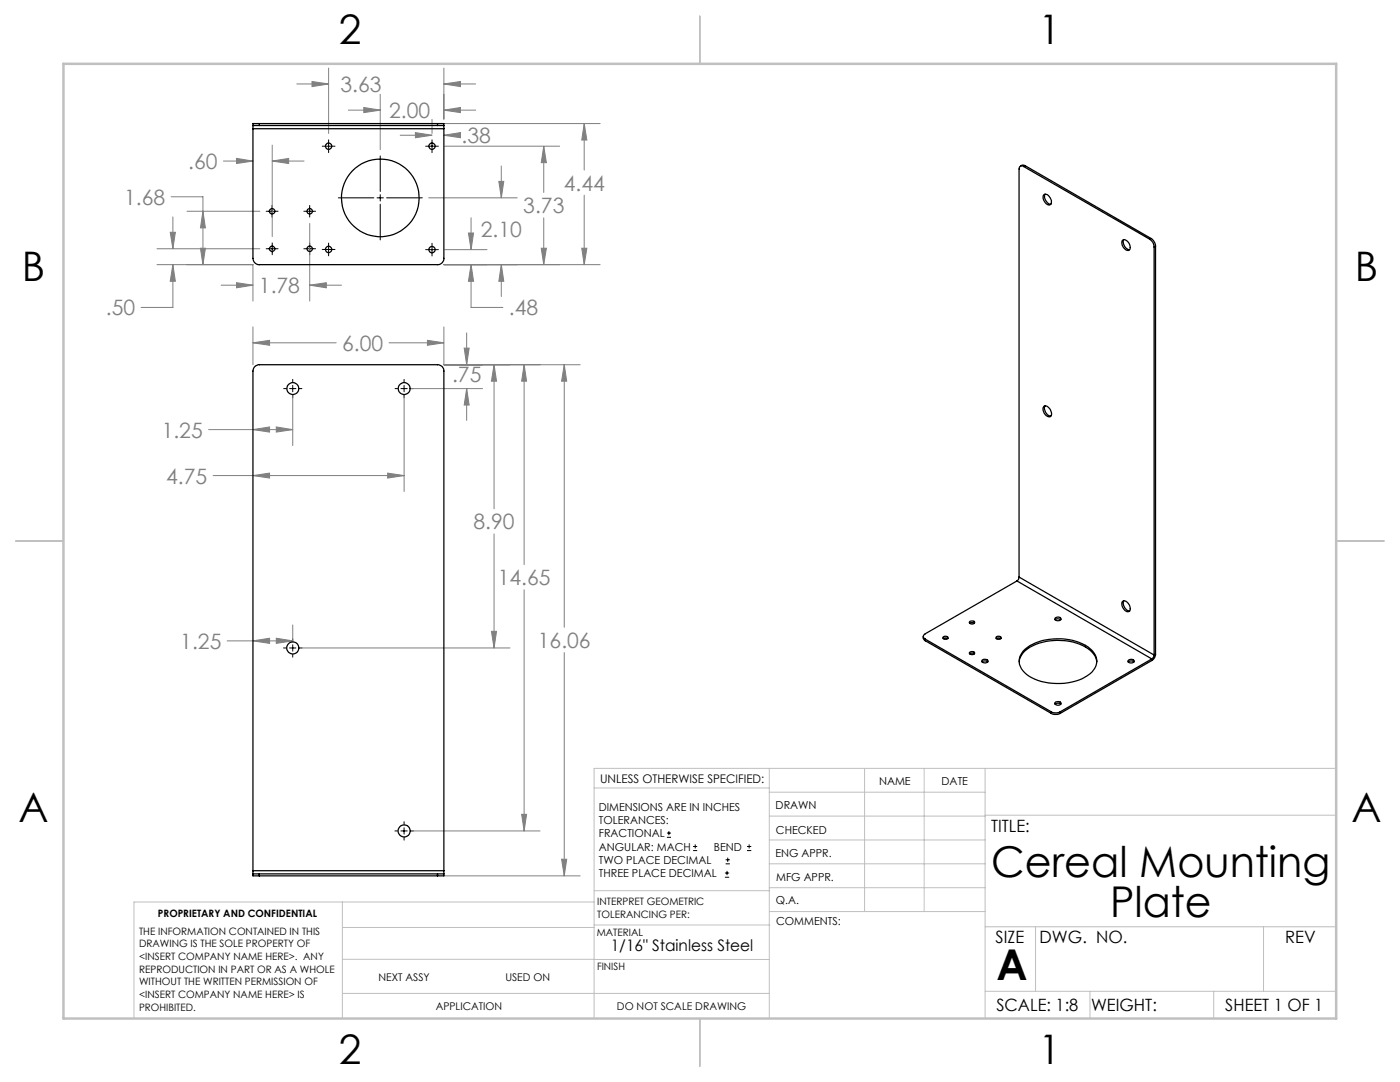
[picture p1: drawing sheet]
<svg xmlns="http://www.w3.org/2000/svg" width="279mm" height="216mm" viewBox="0 0 279 216" stroke-linecap="round" stroke-linejoin="round" font-family="sans-serif">
<g fill="none" stroke="#000" stroke-width=".2">
<path d="M64.3 29.2h2.6M65.6 27.9v2.5M67.5 39.5h7.1M75.2 39.5h1.3M75.9 31.1v7.1M75.9 38.8v1.3M77.2 39.5h7.1M84.9 29.2h2.6M86.2 27.9v2.5M53.1 49.6h2.4M53.1 42.2h2.4M54.3 41v2.3"/>
<path d="M54.3 48.5v2.3M60.6 49.6h2.4M60.6 42.2h2.4M61.8 41v2.3M61.8 48.5v2.3M64.3 49.8h2.6M65.6 48.5v2.5M75.9 40.7v7.2M84.9 49.8h2.6M86.2 48.5v2.6M56.6 77.5h.6M57.8 77.5h1.3"/>
<path d="M58.4 75.7v.6M58.4 76.9v1.3M58.4 78.8v.6M59.7 77.5h.6M78.8 77.5h.6M80 77.5h1.3M80.6 75.7v.6M80.6 76.9v1.3M80.6 78.8v.6M81.9 77.5h.6M56.6 129.3h.6M57.8 129.3h1.3"/>
<path d="M58.4 127.5v.5M58.4 128.7v1.2M58.4 130.6v.5M59.7 129.3h.6M78.8 165.8h.6M80 165.8h1.3M80.6 164v.5M80.6 165.2v1.2M80.6 167.1v.5M81.9 165.8h.6M133.1 167.1h.8M133.1 166.2h.8"/>
<path d="M133.5 165.8v.9M138.3 169.7h.8M138.3 168.9h.8M138.7 168.5v.8M144.7 175h.8M144.7 174.2h.8M144.8 172.4h.9M144.8 171.6h.9M145.1 173.8v.8M145.2 171.1v.9M149.1 169.7h.8M149.1 168.9h.8"/>
<path d="M149.5 168.5v.8"/>
</g>
<g fill="none" stroke="#808080" stroke-width=".2">
<path d="M59.2 16.8h6.4M62.3 16.3l3.3 .5-3.3 .5zM65.6 13.6v13M75.9 18.8v11M88.6 13.6v10.2M88.6 16.8h6.3M88.6 16.8l3.3-.5v1zM34.1 39.3h6.4v13.5M44.6 32.1h5.9M47.2 31.6l3.3 .5-3.3 .5zM54.3 29v18.2M54.3 32.1h6.4"/>
<path d="M54.3 32.1l3.3-.5v1zM69.5 22h6.4M72.6 21.4l3.3 .6-3.3 .5zM79.9 27h6.3M82.9 26.5l3.3 .5-3.3 .5zM85.5 39.5h17.7M86.2 23.8v2.8M88.6 24.7h31.2M88.6 27h2.3M88.6 22h6.3M88.6 27l3.3-.5v1zM88.6 22l3.3-.6v1.1z"/>
<path d="M88.8 29.2h22.9M99.6 36.2h.9l-.5 3.3zM100 33.1v6.4M108.5 29.2v9.2M108.5 29.2l.5 3.3h-1zM116.6 24.7v9.2M116.6 38.9v13.9M116.6 24.7l.5 3.2h-1zM31.3 52.8h19.2v7.3M31.3 49.6h20.6M34 46.4h1l-.5 3.2zM34.5 52.8v8.5h-6.3"/>
<path d="M34.5 43.3v6.3M34.5 52.8l.5 3.3h-1zM37.3 42.2h14.6M40 49.5h1l-.5 3.3zM40.5 42.2l.5 3.3h-1zM44.1 56.9h6.4M47.2 56.4l3.3 .5-3.3 .5zM61.8 44.6v15.5M61.8 56.9h6.4M61.8 56.9l3.3-.5v1zM88.6 52.8h31.2M88.8 49.8h8.4"/>
<path d="M93.5 46.5h1l-.5 3.3zM94 52.8v8.5h6.4M94 43.5v6.3M94 52.8l.5 3.3h-1zM100 52.8v6.4M100 52.8l.5 3.3h-.9zM108 49.5h1l-.5 3.3zM108.5 43.5v9.3M116.1 49.5h1l-.5 3.3zM50.5 68.4l3.3-.5v1zM50.5 65.2v7.6M50.5 68.4h16.6"/>
<path d="M58.4 78.8v10.1M77.6 68.4h11M80.6 78.8v19.3M81.9 77.5h14.4M85.3 67.9l3.3 .5-3.3 .5zM88.6 65.2v7.6h27.2M92.6 69.5h1l-.5 3.3zM93.1 66.4v6.4M93.1 77.5v6.4M93.1 77.5l.5 3.3h-1zM98.6 72.8v28.7M98.6 72.8l.5 3.3h-1z"/>
<path d="M104.6 72.8v39.8M104.6 72.8l.5 3.3h-1zM112.6 72.8v52.4M112.6 72.8l.5 3.3h-1zM41.6 85.7h16.8M42.5 94.9h38.1M50.5 85.7l3.3-.5v1zM50.5 94.9l3.3-.5v1zM55.1 85.2l3.3 .5-3.3 .5zM77.4 94.4l3.2 .5-3.2 .5zM98.6 106.5v22.8M104.6 117.7v48.1"/>
<path d="M45.3 127.9h13.1M50.5 127.9l3.3-.5v1zM55.1 127.4l3.3 .5-3.3 .5zM58.4 124.7v3.3M59.7 129.3h42.1M98.1 126h1l-.5 3.3zM112.6 130.2v44.6M81.9 165.8h25.9M88.6 174.8h27.2M104.1 162.5h1l-.5 3.3zM112.1 171.4h1l-.5 3.4z"/>
</g>
<g fill="none" stroke="#c0c0c0" stroke-width=".2">
<path d="M118.6 157.2h34.9M153.5 153.3v49.9M153.5 158.1h43.1M172.5 153.3v28.6M184.4 153.3v28.6M196.6 153.3v49.9M266.7 153.3h-148.1v49.9M68.3 180v23.2M118.6 177.7h35M118.6 180h-91.9v23.2M153.5 167.6h43.1M153.5 162.8h43.1"/>
<path d="M153.5 172.4h43.1M153.5 177.1h43.1M196.6 162.7h70.1M68.3 198.2h85.2M68.3 191.4l85.2 .1M68.3 185.1h50.3M118.6 184.6h35M153.6 181.9h43M196.6 197.8h70.1M196.6 184.9h70.1M206.7 184.9v12.9M217.5 197.8v5.4"/>
<path d="M242.2 197.8v5.4M252.2 184.9v12.9"/>
</g>
<path d="M139.7 3.2v9.5M3.1 107.9h9.6M266.7 107.9h9.5M139.7 203.2v9.6" fill="none" stroke="#c0c0c0" stroke-width=".25"/>
<path d="M12.7 12.7h254v190.5h-254z" fill="none" stroke="#c0c0c0" stroke-width=".5"/>
<path d="M112.6 72.8l.5 3.3h-1zM112.1 171.4h1l-.5 3.4zM85.3 67.9l3.3 .5-3.3 .5zM50.5 68.4l3.3-.5v1zM50.5 85.7l3.3-.5v1zM55.1 85.2l3.3 .5-3.3 .5zM50.5 94.9l3.3-.5v1zM77.4 94.4l3.2 .5-3.2 .5zM50.5 127.9l3.3-.5v1zM55.1 127.4l3.3 .5-3.3 .5zM93.1 77.5l.5 3.3h-1zM92.6 69.5h1l-.5 3.3zM98.6 72.8l.5 3.3h-1zM98.1 126h1l-.5 3.3zM104.1 162.5h1l-.5 3.3zM104.6 72.8l.5 3.3h-1zM116.6 24.7l.5 3.2h-1zM116.1 49.5h1l-.5 3.3zM94 52.8l.5 3.3h-1zM93.5 46.5h1l-.5 3.3zM100 52.8l.5 3.3h-.9zM99.6 36.2h.9l-.5 3.3zM108 49.5h1l-.5 3.3zM108.5 29.2l.5 3.3h-1zM40 49.5h1l-.5 3.3zM40.5 42.2l.5 3.3h-1zM47.2 31.6l3.3 .5-3.3 .5zM54.3 32.1l3.3-.5v1zM47.2 56.4l3.3 .5-3.3 .5zM61.8 56.9l3.3-.5v1zM34.5 52.8l.5 3.3h-1zM34 46.4h1l-.5 3.2zM88.6 27l3.3-.5v1zM82.9 26.5l3.3 .5-3.3 .5zM88.6 22l3.3-.6v1.1zM72.6 21.4l3.3 .6-3.3 .5zM88.6 16.8l3.3-.5v1zM62.3 16.3l3.3 .5-3.3 .5z" fill="#808080"/>
<g fill="none" stroke="#000" stroke-width=".25">
<path d="M50.5 25h1.3M50.5 25v.7M50.5 25.7v25.8a1.26 1.26 0 0 0 1.3 1.3h35.5a1.21 1.21 0 0 0 1.3-1.3v-25.8M50.5 25.7h38.1M51.8 24.7h-1.3v.3M51.8 24.7v.3M51.8 25h35.5M51.8 24.7h35.5M87.3 24.7h1.3v.3M87.3 25h1.3M87.3 24.7v.3M88.6 25v.7"/>
<path d="M204.3 33.2a.56 .56 0 0 0-.6 0 .56 .56 0 0 0-.3 .5v81.4M204.3 33.2l25.1 14.5M204.6 33.1l-.5-.2-.4 .3M204.6 33.1l-.3 .1M204.6 33.1l25.1 14.5M208.3 38.9l.1-.1a1.34 1.34 0 0 1 1.4 1.5 .56 .56 0 0 1-.4 .6 .56 .56 0 0 1-.6-.3l-.6-1zM208.6 38.7a1.57 1.57 0 0 0 1.1 2M224 48a1.13 1.13 0 0 1 1.5 1.1 .59 .59 0 0 1-.2 .8 .59 .59 0 0 1-.8-.2l-.5-.7-.1-.6zM224.3 47.8a1.49 1.49 0 0 0 1.1 2M229.4 47.7a1.91 1.91 0 0 1 .9 1.6M229.7 47.6a1.91 1.91 0 0 1 .9 1.5M229.7 47.6l-.3 .1"/>
<path d="M230.3 49.3v81.4M230.6 49.1l-.3 .2M230.6 49.1v81.4M208.4 81a1.41 1.41 0 0 1 1.2 2.1 1.41 1.41 0 0 1-1.2-2.1zM208.6 81a1.51 1.51 0 0 0 1.1 2M203 115.9l-18.4 10.6a.55 .55 0 0 0-.3 .5 .55 .55 0 0 0 .3 .5M203 115.9l26.9 15.6M203.4 115.1l-.1 .5-.3 .3M203.4 115.1l26.9 15.6M224.3 119.9a1.61 1.61 0 0 0 1.2 2M184.3 127v.5l.3 .3M184.6 127.5l25.2 14.5"/>
<path d="M184.6 127.5v.3M184.6 127.8l25.2 14.5M188.2 127.1a.55 .55 0 0 1 .6-.2 .55 .55 0 0 1 .4 .5 .54 .54 0 0 1-.6 .2 .54 .54 0 0 1-.4-.5zM188.2 127.4l.5-.1 .5 .1M193.5 130.5l.5-.2 .5 .2M193.5 124.4l.5-.2 .5 .2M193.6 124l.4-.1 .5 .2a.5 .5 0 0 1-.5 .4 .5 .5 0 0 1-.5-.4zM193.6 130.1l.4-.1 .5 .2a.5 .5 0 0 1-.5 .4 .5 .5 0 0 1-.5-.4zM196 131.7a.68 .68 0 0 1 1.2 .3 .77 .77 0 0 1-1.3-.1zM196 132.1l.6-.2 .5 .2M198.8 127.1a.54 .54 0 0 1 .6-.2 .54 .54 0 0 1 .4 .5 .54 .54 0 0 1-.6 .2 .54 .54 0 0 1-.4-.5zM198.8 127.4l.5-.1 .4 .1"/>
<path d="M203.4 132.1a4 4 0 0 1 2.7-3.2 12 12 0 0 1 11 .5l.9 .8a2.8 2.8 0 0 1 .9 1.9M204.2 129.9a10.4 10.4 0 0 1 9.1-2.3 7.2 7.2 0 0 1 5.3 3.1 3.2 3.2 0 0 1-1.6 4.1 11.8 11.8 0 0 1-12.1-.2 3 3 0 0 1-.7-4.7zM210.6 123.3a.66 .66 0 0 1 .6-.2 .66 .66 0 0 1 .5 .5 .73 .73 0 0 1-1.2-.2zM210.6 123.6l.3-.1 .8 .1M224 120.1l.1-.2a1.38 1.38 0 0 1 1.2 2.1 1.47 1.47 0 0 1-1.3-1.9zM225.1 132.1l.6-.2 .6 .2M225.2 131.8a.66 .66 0 0 1 .6-.3 .66 .66 0 0 1 .5 .5 .73 .73 0 0 1-1.2-.1zM229.9 131.5l-18.3 10.5M229.9 131.5v.3M229.9 131.8l-18.3 10.5M230.3 130.7v.3l-.4 .5M230.6 130.5a1.51 1.51 0 0 1-.7 1.3"/>
<path d="M230.6 130.5l-.3 .2M209.8 142a2.02 2.02 0 0 0 1.8 0M209.8 142.3a2.02 2.02 0 0 0 1.8 0M209.8 142v.3M210.6 140.2a.68 .68 0 0 1 1.1 .3 .73 .73 0 0 1-1.2-.2zM210.6 140.5l.6-.2 .5 .2M211.6 142v.3M50.5 174.4h1.3M50.5 174.4v.4h1.3M50.5 173.7v.7M50.5 173.7v-99.7a1.26 1.26 0 0 1 1.3-1.2h35.5a1.21 1.21 0 0 1 1.3 1.2v99.7M50.5 173.7h38.1"/>
<path d="M51.8 174.4v.4M51.8 174.4h35.5M51.8 174.8h35.5M87.3 174.4h1.3M87.3 174.4v.4M88.6 174.4v.4h-1.3M88.6 173.7v.7"/>
<circle cx="65.6" cy="29.2" r=".63"/>
<circle cx="75.9" cy="39.5" r="7.7"/>
<circle cx="86.2" cy="29.2" r=".63"/>
<circle cx="54.3" cy="42.2" r=".54"/>
<circle cx="54.3" cy="49.6" r=".54"/>
<circle cx="61.8" cy="42.2" r=".54"/>
<circle cx="61.8" cy="49.6" r=".54"/>
<circle cx="65.6" cy="49.8" r=".63"/>
<circle cx="86.2" cy="49.8" r=".63"/>
<circle cx="58.4" cy="77.5" r="1.18"/>
<circle cx="80.7" cy="77.5" r="1.18"/>
<circle cx="58.4" cy="129.3" r="1.21"/>
<circle cx="80.7" cy="165.8" r="1.21"/>
</g>
<g font-size="8.5">
<text x="197.8" y="174.9">Cereal Mounting</text>
<text x="221.5" y="183.1">Plate</text>
<text x="198.9" y="195.5">A</text>
</g>
<g font-size="8.1">
<text x="67.6" y="8.9">2</text>
<text x="207.3" y="8.9">1</text>
<text x="4.4" y="56.2">B</text>
<text x="270.4" y="56.2">B</text>
<text x="3.7" y="164.1">A</text>
<text x="269.7" y="164.1">A</text>
<text x="67.6" y="212.4">2</text>
<text x="207.3" y="212.4">1</text>
</g>
<g font-size="4.2" fill="#808080">
<text x="67.9" y="18.3">3.63</text>
<text x="77.7" y="23.5">2.00</text>
<text x="92.1" y="28.6">.38</text>
<text x="37.6" y="33.7">.60</text>
<text x="24.8" y="40.8">1.68</text>
<text x="112.5" y="38">4.44</text>
<text x="96" y="47.3">2.10</text>
<text x="104.4" y="42.5">3.73</text>
<text x="51.7" y="58.5">1.78</text>
<text x="21.1" y="62.9">.50</text>
<text x="101.5" y="62.9">.48</text>
<text x="68.3" y="70">6.00</text>
<text x="90.2" y="76.3">.75</text>
<text x="32.3" y="87.3">1.25</text>
<text x="33.2" y="96.5">4.75</text>
<text x="94.5" y="105.6">8.90</text>
<text x="99.3" y="116.7">14.65</text>
<text x="36" y="129.4">1.25</text>
<text x="107.3" y="129.3">16.06</text>
</g>
<g font-size="3.4">
<text x="197.8" y="166">TITLE:</text>
<text x="198.7" y="188.1">SIZE</text>
<text x="207.5" y="188.1">DWG. NO.</text>
<text x="256.5" y="188.2">REV</text>
<text x="198.8" y="201.7">SCALE: 1:8</text>
<text x="217.7" y="201.8">WEIGHT:</text>
<text x="244.5" y="201.7">SHEET 1 OF 1</text>
</g>
<text font-size="3.2" x="121.9" y="189.8">1/16&quot; Stainless Steel</text>
<text font-size="2.4" x="119.8" y="156.2">UNLESS OTHERWISE SPECIFIED:</text>
<g font-size="2.2">
<text x="119.5" y="161.8">DIMENSIONS ARE IN INCHES</text>
<text x="154.8" y="161.4">DRAWN</text>
<text x="175.4" y="156.6">NAME</text>
<text x="187.9" y="156.7">DATE</text>
<text x="119.5" y="164.4">TOLERANCES:</text>
<text x="119.5" y="167.1">FRACTIONAL</text>
<text x="154.9" y="166.3">CHECKED</text>
<text x="119.5" y="169.7">ANGULAR: MACH</text>
<text x="119.5" y="172.4">TWO PLACE DECIMAL</text>
<text x="142.5" y="169.7">BEND</text>
<text x="154.8" y="171">ENG APPR.</text>
<text x="119.5" y="175">THREE PLACE DECIMAL</text>
<text x="154.9" y="175.7">MFG APPR.</text>
<text x="154.9" y="180.4">Q.A.</text>
<text x="154.9" y="184.6">COMMENTS:</text>
</g>
<g font-size="2.1">
<text x="75.5" y="195.7">NEXT ASSY</text>
<text x="100.9" y="195.7">USED ON</text>
<text x="86.9" y="201.5">APPLICATION</text>
<text x="123.1" y="201.6">DO NOT SCALE DRAWING</text>
</g>
<g font-size="2">
<text x="31.5" y="182.9">PROPRIETARY AND CONFIDENTIAL</text>
<text x="119.2" y="180.6">INTERPRET GEOMETRIC</text>
<text x="119.2" y="183.1">TOLERANCING PER:</text>
<text x="27.8" y="186.5">THE INFORMATION CONTAINED IN THIS</text>
<text x="27.8" y="189">DRAWING IS THE SOLE PROPERTY OF</text>
<text x="27.8" y="191.6">&lt;INSERT COMPANY NAME HERE&gt;. ANY</text>
<text x="119.1" y="186.7">MATERIAL</text>
<text x="27.8" y="194.1">REPRODUCTION IN PART OR AS A WHOLE</text>
<text x="27.8" y="196.6">WITHOUT THE WRITTEN PERMISSION OF</text>
<text x="119.1" y="193.5">FINISH</text>
<text x="27.8" y="199.1">&lt;INSERT COMPANY NAME HERE&gt; IS</text>
<text x="27.8" y="201.7">PROHIBITED.</text>
</g>
</svg>
